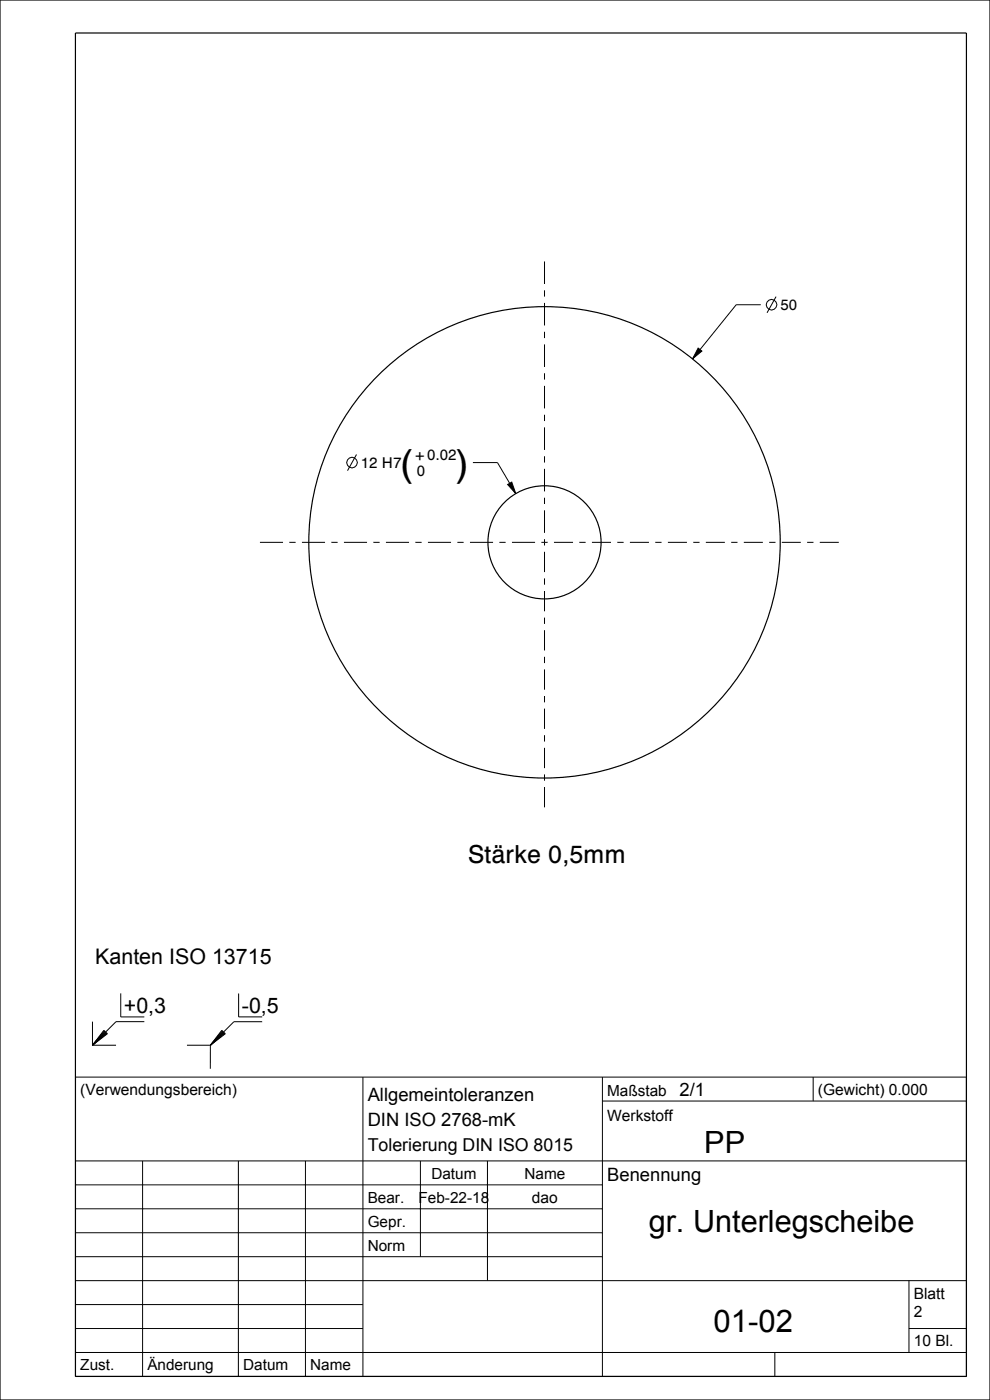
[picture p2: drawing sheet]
<svg xmlns="http://www.w3.org/2000/svg" width="210mm" height="297mm" viewBox="0 0 210 297" stroke-linecap="round" stroke-linejoin="round" font-family="sans-serif">
<g fill="none" stroke="#000" stroke-width=".21">
<path d="M148.1 73.8l.8 .7-2 1.6zM161.4 64.6h-5.2l-9.3 11.5M164.6 62.9l-1.9 3.5M75.6 96.4l-1.9 3.4M100.3 98.1h5.2l3.9 6.6M107.7 102.8l.9-.5 .8 2.4zM19.6 216.7v5M22 218.6l.8 .7-3.2 2.4zM22.2 218.7l-2.6 3M22.3 218.8l-2.7 2.9M22.4 218.9l-2.8 2.8M22.5 219l-2.9 2.7"/>
<path d="M22.6 219.1l-3 2.6M22.7 219.2l-3.1 2.5M25.6 210.7v5h5M30.6 216.7h-6l-2.2 2.2M47.1 218.6l.7 .7-3.2 2.4zM47.2 218.7l-2.6 3M47.3 218.8l-2.7 2.9M47.4 218.9l-2.8 2.8M47.5 219l-2.9 2.7M47.6 219.1l-3 2.6M47.7 219.2l-3.1 2.5M50.6 210.8v4.9h5"/>
<path d="M55.6 216.8h-6l-2.2 2.1M16 228.5h189v63.5h-189zM19.6 221.7h5M39.7 221.7h4.9M44.6 221.7v5M77 228.5v63.5M127.8 233.6h77.2M127.8 228.5v63.5M172.5 228.5v5.1M16 246.3h189M16 251.4h111.8M16 256.4h111.8"/>
<path d="M30.2 246.3v45.7M50.6 246.3v45.7M64.8 246.3v45.7M89.2 246.3v20.3M103.4 246.3v25.4M16 261.5h111.8M16 266.6h111.8M16 271.7h189M16 276.8h61M192.8 271.7v15.2M16 281.8h61M16 286.9h189"/>
<path d="M164.4 286.9v5.1M192.8 281.8h12.2"/>
<circle cx="163.6" cy="64.6" r="1.12"/>
<circle cx="74.6" cy="98.1" r="1.12"/>
</g>
<path d="M148.1 73.8l.8 .7-2 1.6zM107.7 102.8l.9-.5 .8 2.4z" fill="#000"/>
<g fill="none" stroke="#000" stroke-width=".25">
<path d="M0 0h210v297h-210zM16 7h189v285h-189z"/>
<circle cx="115.5" cy="115.1" r="50"/>
<circle cx="115.5" cy="115.1" r="12"/>
</g>
<!-- layer: 02___PRT_ALL_AXES -->
<g fill="none" stroke="#000" stroke-width=".21">
<path d="M115.5 55.5v4.7M115.5 61.6v1.3M115.5 64.3v4.7M115.5 70.4v1.3M115.5 73.1v4.7M115.5 79.2v1.3M115.5 81.9v4.7M115.5 88v1.3M115.5 90.7v4.7M115.5 96.8v1.3M115.5 99.5v4.7M55.1 115.1h4.9"/>
<path d="M61.4 115.1h1.3M64 115.1h4.9M70.3 115.1h1.3M73 115.1h4.9M79.2 115.1h1.3M81.9 115.1h4.9M88.1 115.1h1.3M90.8 115.1h4.9M97 115.1h1.4M99.7 115.1h4.9M105.9 115.1h1.4M108.6 115.1h4.9"/>
<path d="M114.8 115.1h1.4M115.5 105.6v1.3M115.5 108.3v4.7M115.5 114.4v1.3M115.5 117.1v4.3M117.5 115.1h4.1M122.9 115.1h1.3M125.6 115.1h4M130.9 115.1h1.4M133.6 115.1h4.1M139 115.1h1.3M141.7 115.1h4"/>
<path d="M147.1 115.1h1.3M149.7 115.1h4.1M155.1 115.1h1.3M157.8 115.1h4M163.2 115.1h1.3M165.8 115.1h4.1M171.2 115.1h1.4M173.9 115.1h4M115.5 122.7v1.3M115.5 125.4v4.3M115.5 131v1.4M115.5 133.7v4.3"/>
<path d="M115.5 139.3v1.4M115.5 142v4.3M115.5 147.7v1.3M115.5 150.3v4.3M115.5 156v1.3M115.5 158.6v4.3M115.5 164.3v1.3M115.5 167v4.3"/>
</g>
<g font-size="7.9">
<text x="85.1" y="101">(</text>
<text x="96.8" y="101">)</text>
</g>
<text font-size="6.6" x="151.4" y="282.5">01-02</text>
<g font-size="6.5">
<text x="149.4" y="244.6">PP</text>
<text x="137.6" y="261.4">gr. Unterlegscheibe</text>
</g>
<text font-size="5.3" x="99.2" y="183.1">Stärke 0,5mm</text>
<g font-size="4.5">
<text x="20.2" y="204.6">Kanten ISO 13715</text>
<text x="26.3" y="214.9">+0,3</text>
<text x="51.3" y="214.9">-0,5</text>
</g>
<g font-size="3.9">
<text x="78" y="233.6">Allgemeintoleranzen</text>
<text x="144.2" y="232.5">2/1</text>
<text x="78" y="239">DIN ISO 2768-mK</text>
<text x="128.8" y="250.6">Benennung</text>
</g>
<text font-size="3.8" x="78" y="244.2">Tolerierung DIN ISO 8015</text>
<g font-size="3.3">
<text x="17" y="232.3">(Verwendungsbereich)</text>
<text x="128.8" y="232.5">Maßstab</text>
<text x="173.5" y="232.3">(Gewicht) 0.000</text>
<text x="128.8" y="237.8">Werkstoff</text>
<text x="91.5" y="250.1">Datum</text>
<text x="111.3" y="250.1">Name</text>
<text x="78" y="255.1">Bear.</text>
<text x="88.8" y="255.1">Feb-22-18</text>
<text x="112.8" y="255.2">dao</text>
<text x="78" y="260.2">Gepr.</text>
<text x="78" y="265.3">Norm</text>
<text x="193.8" y="275.5">Blatt</text>
<text x="193.8" y="279.3">2</text>
<text x="193.8" y="285.7">10 Bl.</text>
<text x="17" y="290.7">Zust.</text>
<text x="31.3" y="290.7">Änderung</text>
<text x="51.6" y="290.7">Datum</text>
<text x="65.8" y="290.7">Name</text>
</g>
<g font-size="3.2">
<text x="165.6" y="65.8">50</text>
<text x="76.6" y="99.3">12 H7</text>
<text x="87.5" y="97.6">+0.02</text>
<text x="88.4" y="101">0</text>
</g>
</svg>
